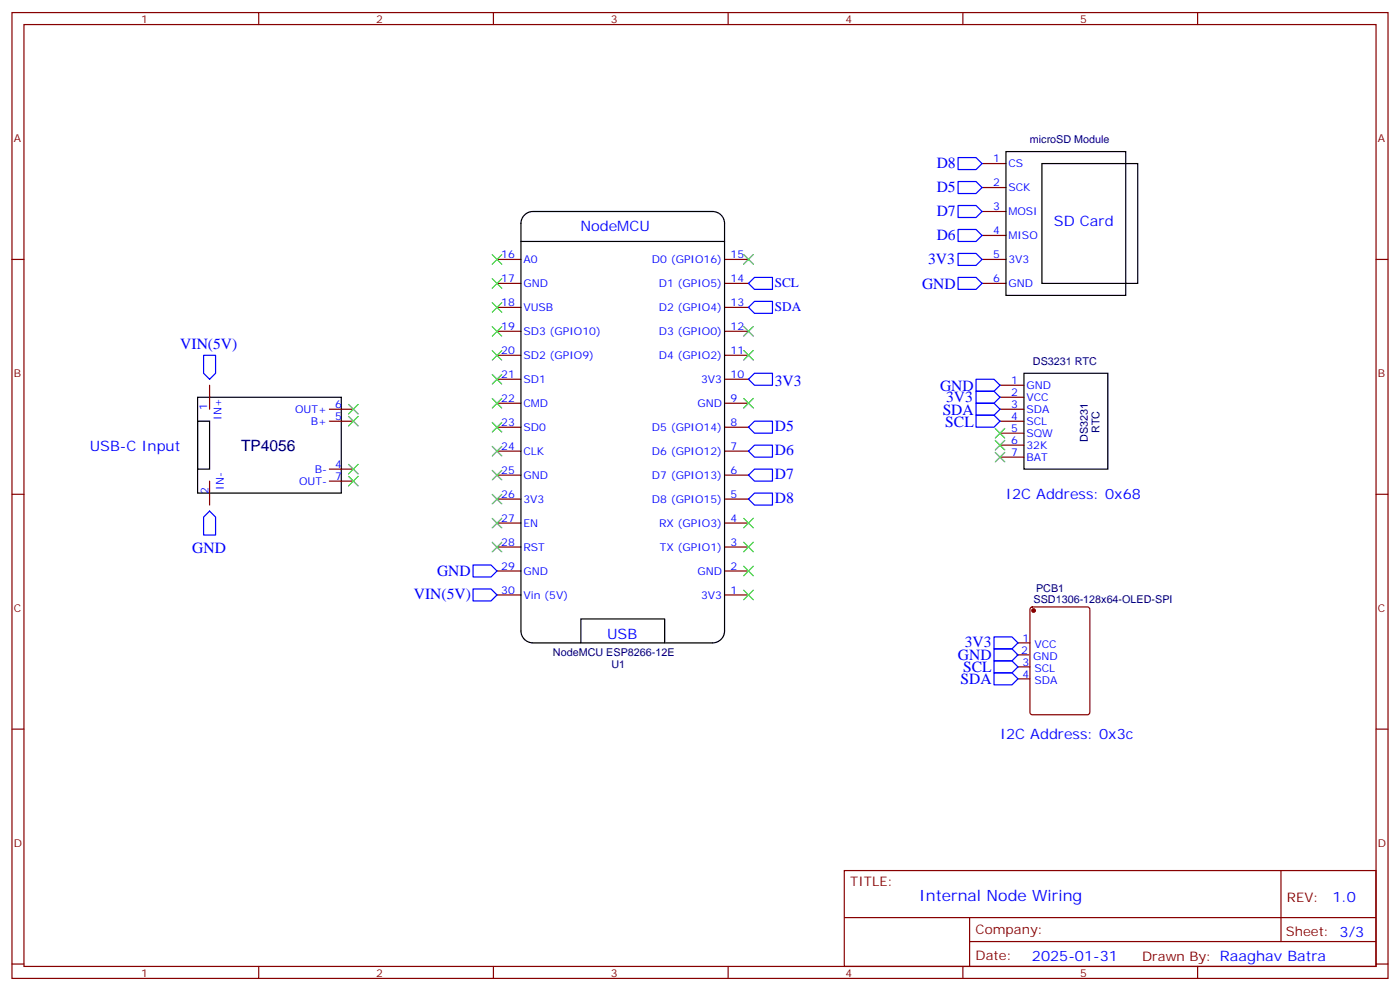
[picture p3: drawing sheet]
<svg xmlns="http://www.w3.org/2000/svg" width="412mm" height="292mm" viewBox="0 0 412 292" stroke-linecap="round" stroke-linejoin="round" font-family="sans-serif">
<g fill="none" stroke="#870000" stroke-width=".35">
<path d="M3.5 3.7h405.4v284.3h-405.4zM7.1 7.2h398.2v277.3h-398.2zM76.2 3.7v3.5M145.3 3.7v3.5M214.5 3.7v3.5M283.6 3.7v3.5M352.8 3.7v3.5M289.3 55.2h7M289.3 48.2h7M3.5 76.4h3.6M146.4 76.4h7.1M213.4 76.4h7.1"/>
<path d="M289.3 76.4h7M289.3 69.3h7M289.3 62.3h7M405.3 76.4h3.6M146.4 97.5h7.1M146.4 90.5h7.1M146.4 83.4h7.1M213.4 97.5h7.1M213.4 90.5h7.1M213.4 83.4h7.1M289.3 83.4h7M61.7 113.4v7.1"/>
<path d="M146.4 118.7h7.1M146.4 111.7h7.1M146.4 104.6h7.1M213.4 118.7h7.1M213.4 111.7h7.1M213.4 104.6h7.1M294.6 113.4h7M294.6 116.9h7M97 120.5h7.1M97 124h7.1M97 138.1h7.1M146.4 139.9h7.1"/>
<path d="M146.4 132.8h7.1M146.4 125.8h7.1M213.4 139.9h7.1M213.4 132.8h7.1M213.4 125.8h7.1M294.6 120.5h7M294.6 124h7M294.6 127.5h7M294.6 131.1h7M294.6 134.6h7M3.5 145.5h3.6M61.7 141.6v7.1"/>
<path d="M97 141.6h7.1M146.4 154h7.1M146.4 146.9h7.1M213.4 154h7.1M213.4 146.9h7.1M405.3 145.5h3.6M146.4 175.2h7.1M146.4 168.1h7.1M146.4 161h7.1M213.4 175.2h7.1M213.4 168.1h7.1M213.4 161h7.1"/>
<path d="M303.6 178.9l.5-.2h16.2l.7 .4v30.6l-.4 .7h-16.5l-.7-.4v-30.6zM299.5 192.8h3.5M299.9 189.3h3.5M299.9 196.3h3.5M299.9 199.8h3.5M3.5 214.7h3.6M405.3 214.7h3.6M248.7 256.3h156.6v28.2h-156.6zM377.3 256.3v20.9M248.7 270.1h156.5M285.6 277.2h119.6M285.6 270.1v14.2"/>
<path d="M3.5 283.8h3.6M76.2 284.5v3.5M145.3 284.5v3.5M214.5 284.5v3.5M283.6 284.5v3.5M352.8 284.5v3.5M405.3 283.8h3.6"/>
</g>
<path d="M296.3 44.6h35.3v42.4h-35.3zM306.9 48.2h28.2v35.2h-28.2zM153.5 71.1h59.9M154.5 63.3a3.5 3.5 0 0 1 2.5-1h52.9a3.5 3.5 0 0 1 3.5 3.5v119.9a3.5 3.5 0 0 1-3.5 3.6h-52.9a3.5 3.5 0 0 1-3.5-3.6v-119.9a3.5 3.5 0 0 1 1-2.5zM58.2 116.9h42.3v28.3h-42.3zM301.6 109.9h24.7v28.2h-24.7zM58.2 124h3.5v14.1h-3.5zM171.1 189.3v-7.1h24.7v7.1" fill="none" stroke="#000" stroke-width=".35"/>
<circle cx="304.4" cy="179.7" r=".53" fill="#870000" stroke="#870000" stroke-width=".35"/>
<g fill="none" stroke="#00f" stroke-width=".35">
<path d="M282.2 53.4h5.3l1.8 1.8-1.8 1.8h-5.3zM282.2 46.4h5.3l1.8 1.8-1.8 1.7h-5.3zM282.2 74.6h5.3l1.8 1.8-1.8 1.7h-5.3zM282.2 67.6h5.3l1.8 1.7-1.8 1.8h-5.3zM282.2 60.5h5.3l1.8 1.8-1.8 1.7h-5.3zM220.5 83.4l1.7-1.7h5.3v3.5h-5.3zM220.5 90.5l1.7-1.8h5.3v3.6h-5.3zM282.2 81.7h5.3l1.8 1.7-1.8 1.8h-5.3zM60 104.6h3.5v5.3l-1.8 1.8-1.7-1.8zM220.5 111.7l1.7-1.8h5.3v3.5h-5.3zM287.5 118.7h5.3l1.8 1.8-1.8 1.7h-5.3zM287.5 111.7h5.3l1.8 1.7-1.8 1.8h-5.3z"/>
<path d="M287.5 115.2h5.3l1.8 1.7-1.8 1.8h-5.3zM220.5 125.8l1.7-1.8h5.3v3.5h-5.3zM220.5 132.8l1.7-1.7h5.3v3.5h-5.3zM220.5 139.9l1.7-1.8h5.3v3.5h-5.3zM287.5 122.2h5.3l1.8 1.8-1.8 1.8h-5.3zM61.7 150.5l1.8 1.7v5.3h-3.5v-5.3zM220.5 146.9l1.7-1.7h5.3v3.5h-5.3zM139.3 166.3h5.3l1.8 1.8-1.8 1.8h-5.3zM139.3 173.4h5.3l1.8 1.8-1.8 1.7h-5.3zM292.8 194.6h5.3l1.8 1.7-1.8 1.8h-5.3zM292.8 198.1h5.3l1.8 1.7-1.8 1.8h-5.3zM292.8 191h5.3l1.8 1.8-1.8 1.8h-5.3z"/>
<path d="M292.8 187.5h5.3l1.8 1.8-1.8 1.7h-5.3z"/>
</g>
<g fill="none" stroke="#3c3" stroke-width=".35">
<path d="M145 75l2.8 2.8M147.8 75l-2.8 2.8M219.1 75l2.8 2.8M221.9 75l-2.8 2.8M145 96.1l2.8 2.9M145 89.1l2.8 2.8M145 82l2.8 2.8M147.8 96.1l-2.8 2.9M147.8 89.1l-2.8 2.8M147.8 82l-2.8 2.8M219.1 96.1l2.8 2.9M221.9 96.1l-2.8 2.9"/>
<path d="M102.7 119.1l2.8 2.8M105.5 119.1l-2.8 2.8M145 117.3l2.8 2.8M145 110.2l2.8 2.9M145 103.2l2.8 2.8M147.8 117.3l-2.8 2.8M147.8 110.2l-2.8 2.9M147.8 103.2l-2.8 2.8M219.1 103.2l2.8 2.8M219.1 117.3l2.8 2.8M221.9 103.2l-2.8 2.8M221.9 117.3l-2.8 2.8"/>
<path d="M102.7 122.6l2.8 2.8M102.7 136.7l2.8 2.8M105.5 122.6l-2.8 2.8M105.5 136.7l-2.8 2.8M145 138.5l2.8 2.8M145 131.4l2.8 2.8M145 124.4l2.8 2.8M147.8 138.5l-2.8 2.8M147.8 131.4l-2.8 2.8M147.8 124.4l-2.8 2.8M293.2 126.1l2.8 2.8M293.2 129.6l2.8 2.9"/>
<path d="M293.2 133.2l2.8 2.8M296 126.1l-2.8 2.8M296 129.6l-2.8 2.9M296 133.2l-2.8 2.8M102.7 140.2l2.8 2.9M105.5 140.2l-2.8 2.9M145 159.6l2.8 2.9M145 152.6l2.8 2.8M145 145.5l2.8 2.8M147.8 159.6l-2.8 2.9M147.8 152.6l-2.8 2.8M147.8 145.5l-2.8 2.8"/>
<path d="M219.1 152.6l2.8 2.8M219.1 159.6l2.8 2.9M221.9 152.6l-2.8 2.8M221.9 159.6l-2.8 2.9M219.1 166.7l2.8 2.8M219.1 173.7l2.8 2.9M221.9 166.7l-2.8 2.8M221.9 173.7l-2.8 2.9"/>
</g>
<g font-size="4.6" fill="#00f">
<text x="275.9" y="49.4">D8</text>
<text x="275.9" y="56.5">D5</text>
<text x="275.9" y="63.5">D7</text>
<text x="275.9" y="70.6">D6</text>
<text x="273.4" y="77.6">3V3</text>
<text x="271.6" y="85">GND</text>
<text x="53.1" y="102.7">VIN(5V)</text>
<text x="228.2" y="113.6">3V3</text>
<text x="276.9" y="115">GND</text>
<text x="278.7" y="118.2">3V3</text>
<text x="277.7" y="122.1">SDA</text>
<text x="278.5" y="125.6">SCL</text>
<text x="228.2" y="127">D5</text>
<text x="228.2" y="134">D6</text>
<text x="228.2" y="141.1">D7</text>
<text x="228.2" y="148.1">D8</text>
<text x="56.6" y="162.7">GND</text>
<text x="128.7" y="169.7">GND</text>
<text x="121.9" y="176.4">VIN(5V)</text>
<text x="284.2" y="190.5">3V3</text>
<text x="282.2" y="194.4">GND</text>
<text x="283.8" y="197.9">SCL</text>
<text x="283" y="201.4">SDA</text>
<text x="270.8" y="265.3">Internal Node Wiring</text>
</g>
<text font-size="4.6" fill="#000080" x="71" y="132.7">TP4056</text>
<g font-size="4.2" fill="#00f">
<text x="171" y="68.1">NodeMCU</text>
<text x="310.5" y="66.7">SD Card</text>
<text x="26.5" y="132.8">USB-C Input</text>
<text x="296.3" y="146.9">I2C Address: 0x68</text>
<text x="178.8" y="188.1">USB</text>
<text x="294.6" y="217.5">I2C Address: 0x3c</text>
<text x="392.5" y="265.6">1.0</text>
<text x="304" y="282.9">2025-01-31</text>
</g>
<g font-size="3.9" fill="#00f">
<text x="228.2" y="84.6">SCL</text>
<text x="228.2" y="91.7">SDA</text>
</g>
<g font-size="3.9" fill="#800">
<text x="250.5" y="260.9">TITLE:</text>
<text x="379.1" y="265.6">REV:</text>
<text x="287.4" y="275.1">Company:</text>
<text x="378.7" y="275.7">Sheet: 3/3</text>
<text x="287.4" y="282.8">Date:</text>
<text x="336.4" y="282.8">Drawn By: Raaghav Batra</text>
</g>
<g font-size="3.2" fill="#800">
<text x="41.6" y="6.7">1</text>
<text x="110.8" y="6.7">2</text>
<text x="179.9" y="6.7">3</text>
<text x="249.1" y="6.7">4</text>
<text x="318.2" y="6.7">5</text>
<text x="4.1" y="41.8">A</text>
<text x="405.9" y="41.8">A</text>
<text x="4.1" y="110.9">B</text>
<text x="405.9" y="110.9">B</text>
<text x="4.1" y="180.1">C</text>
<text x="405.9" y="180.1">C</text>
<text x="4.1" y="249.2">D</text>
<text x="405.9" y="249.2">D</text>
<text x="41.6" y="287.5">1</text>
<text x="110.8" y="287.5">2</text>
<text x="179.9" y="287.5">3</text>
<text x="249.1" y="287.5">4</text>
<text x="318.2" y="287.5">5</text>
</g>
<g font-size="3.2" fill="#00f">
<text x="292.6" y="47.8">1</text>
<text x="297" y="49.2">CS</text>
<text x="292.6" y="54.9">2</text>
<text x="297" y="56.3">SCK</text>
<text x="292.6" y="61.9">3</text>
<text x="297" y="63.3">MOSI</text>
<text x="292.6" y="69">4</text>
<text x="297" y="70.4">MISO</text>
<text x="147.7" y="76">16</text>
<text x="154.2" y="77.4">A0</text>
<text x="192" y="77.4">D0 (GPIO16)</text>
<text x="215.2" y="76">15</text>
<text x="292.6" y="76">5</text>
<text x="297" y="77.4">3V3</text>
<text x="147.7" y="83.1">17</text>
<text x="215.2" y="83.1">14</text>
<text x="292.6" y="83.1">6</text>
<text x="154.2" y="84.5">GND</text>
<text x="194" y="84.5">D1 (GPIO5)</text>
<text x="297" y="84.5">GND</text>
<text x="147.7" y="90.1">18</text>
<text x="154.2" y="91.5">VUSB</text>
<text x="194" y="91.5">D2 (GPIO4)</text>
<text x="215.2" y="90.1">13</text>
<text x="147.7" y="97.2">19</text>
<text x="154.2" y="98.6">SD3 (GPIO10)</text>
<text x="194" y="98.6">D3 (GPIO0)</text>
<text x="215.2" y="97.2">12</text>
<text x="147.7" y="104.2">20</text>
<text x="154.2" y="105.7">SD2 (GPIO9)</text>
<text x="194" y="105.7">D4 (GPIO2)</text>
<text x="215.2" y="104.2">11</text>
<text x="147.7" y="111.3">21</text>
<text x="154.2" y="112.7">SD1</text>
<text x="206.5" y="112.7">3V3</text>
<text x="215.2" y="111.3">10</text>
<text x="297.8" y="113.1">1</text>
<text x="147.7" y="118.4">22</text>
<text x="154.2" y="119.8">CMD</text>
<text x="205.4" y="119.8">GND</text>
<text x="215.2" y="118.4">9</text>
<text x="297.8" y="116.6">2</text>
<text x="302.3" y="114.5">GND</text>
<text x="302.3" y="118">VCC</text>
<text x="61" y="120.8" transform="rotate(-90 61 120.8)">1</text>
<text x="65.3" y="123.6" transform="rotate(-90 65.3 123.6)">IN+</text>
<text x="86.9" y="121.5">OUT+</text>
<text x="91.5" y="125.1">B+</text>
<text x="98.8" y="123.6">5</text>
<text x="98.8" y="120.1">6</text>
<text x="147.7" y="125.4">23</text>
<text x="215.2" y="125.4">8</text>
<text x="297.8" y="120.1">3</text>
<text x="297.8" y="123.6">4</text>
<text x="302.3" y="121.5">SDA</text>
<text x="302.3" y="125.1">SCL</text>
<text x="154.2" y="126.8">SD0</text>
<text x="192" y="126.8">D5 (GPIO14)</text>
<text x="297.8" y="127.2">5</text>
<text x="297.8" y="130.7">6</text>
<text x="302.3" y="128.6">SQW</text>
<text x="98.8" y="137.8">4</text>
<text x="147.7" y="132.5">24</text>
<text x="154.2" y="133.9">CLK</text>
<text x="192" y="133.9">D6 (GPIO12)</text>
<text x="215.2" y="132.5">7</text>
<text x="297.8" y="134.2">7</text>
<text x="302.3" y="132.1">32K</text>
<text x="302.3" y="135.6">BAT</text>
<text x="88.1" y="142.7">OUT-</text>
<text x="92.7" y="139.2">B-</text>
<text x="98.8" y="141.3">7</text>
<text x="147.7" y="139.5">25</text>
<text x="154.2" y="140.9">GND</text>
<text x="192" y="140.9">D7 (GPIO13)</text>
<text x="215.2" y="139.5">6</text>
<text x="61.4" y="145.4" transform="rotate(-90 61.4 145.4)">2</text>
<text x="66" y="144.1" transform="rotate(-90 66 144.1)">IN-</text>
<text x="147.7" y="146.6">26</text>
<text x="154.2" y="148">3V3</text>
<text x="192" y="148">D8 (GPIO15)</text>
<text x="215.2" y="146.6">5</text>
<text x="147.7" y="153.6">27</text>
<text x="154.2" y="155">EN</text>
<text x="194.1" y="155">RX (GPIO3)</text>
<text x="215.2" y="153.6">4</text>
<text x="147.7" y="160.7">28</text>
<text x="215.2" y="160.7">3</text>
<text x="147.7" y="167.7">29</text>
<text x="154.2" y="162.1">RST</text>
<text x="194.4" y="162.1">TX (GPIO1)</text>
<text x="215.2" y="167.7">2</text>
<text x="154.2" y="169.2">GND</text>
<text x="205.4" y="169.2">GND</text>
<text x="147.7" y="174.8">30</text>
<text x="154.2" y="176.2">Vin (5V)</text>
<text x="206.5" y="176.2">3V3</text>
<text x="215.2" y="174.8">1</text>
<text x="301.2" y="188.9">1</text>
<text x="304.7" y="190.7">VCC</text>
<text x="300.8" y="192.4">2</text>
<text x="301.2" y="196">3</text>
<text x="304.3" y="194.2">GND</text>
<text x="304.7" y="197.7">SCL</text>
<text x="301.2" y="199.5">4</text>
<text x="304.7" y="201.3">SDA</text>
</g>
<g font-size="3.2" fill="#000080">
<text x="303.4" y="42.2">microSD Module</text>
<text x="304.3" y="107.5">DS3231 RTC</text>
<text x="320.4" y="130.2" transform="rotate(-90 320.4 130.2)">DS3231</text>
<text x="323.9" y="127.5" transform="rotate(-90 323.9 127.5)">RTC</text>
<text x="304.5" y="177.6">SSD1306-128x64-OLED-SPI</text>
<text x="305.2" y="174.4">PCB1</text>
<text x="162.9" y="193.2">NodeMCU ESP8266-12E</text>
<text x="180.1" y="196.7">U1</text>
</g>
</svg>
